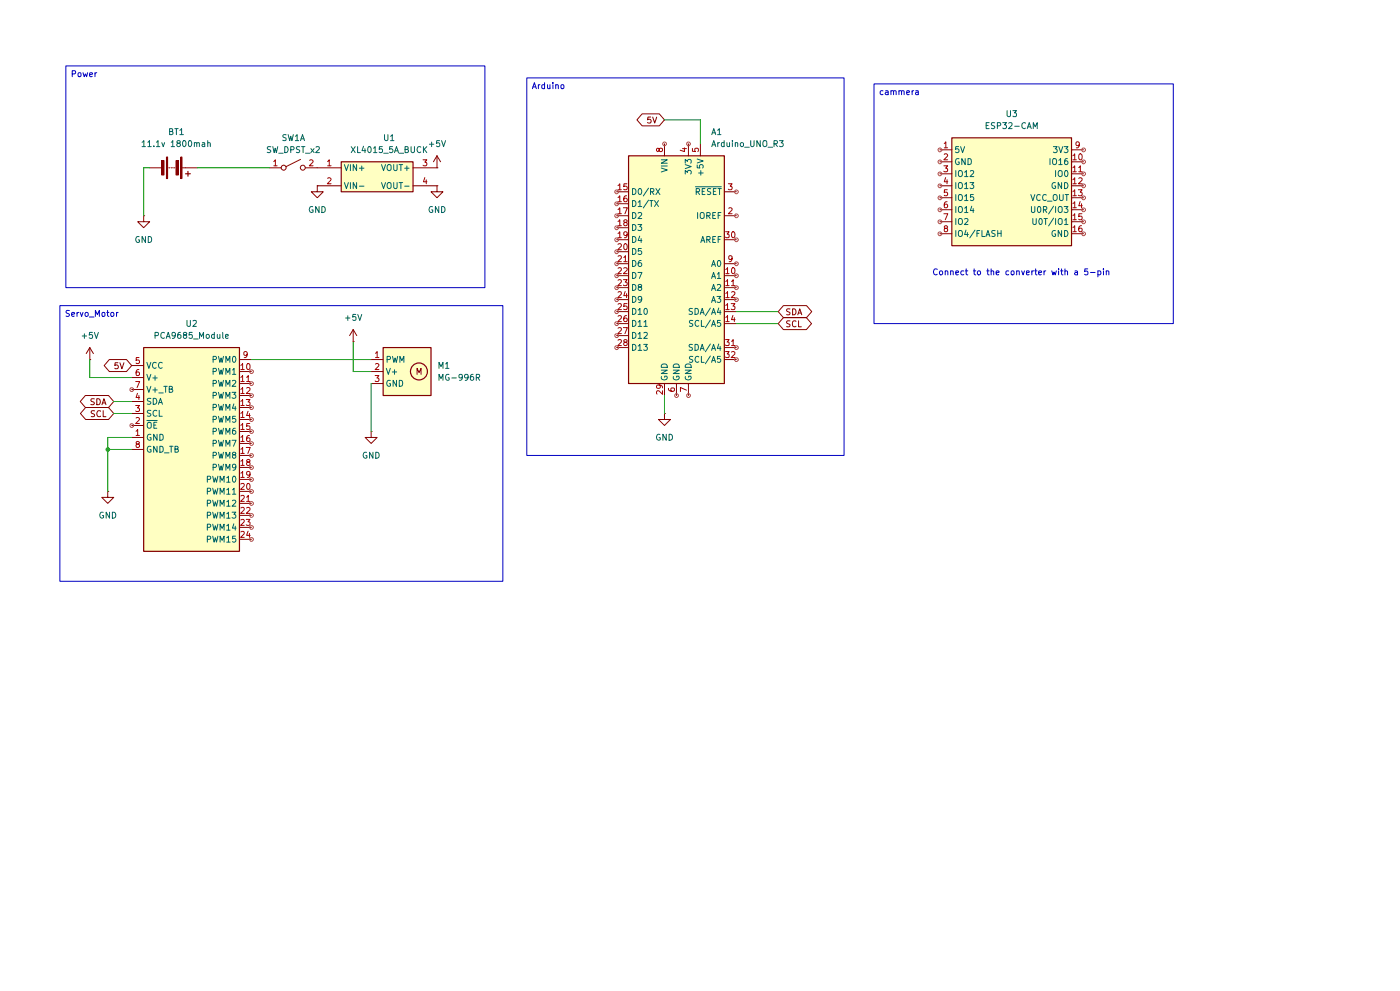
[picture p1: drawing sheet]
(kicad_sch
 (version 20231120)
 (generator "eeschema")
 (generator_version "8.0")
 (paper "A4")
 (lib_symbols
  (symbol "Converter:XL4015_SZH-PWSDF-036" (exclude_from_sim no) (in_bom yes) (on_board yes)
   (property "Reference" "U1" (at 0 12.7 0) (effects (font (size 1.27 1.27))))
   (property "Value" "XL4015_5A_BUCK" (at 0 10.16 0) (effects (font (size 1.27 1.27))))
   (property "Footprint" "" (at 0 0 0) (effects (font (size 1.27 1.27)) (hide yes)))
   (property "Datasheet" "https://www.icbanq.com/P008113848" (at 0 0 0) (effects (font (size 1.27 1.27)) (hide yes)))
   (property "Description" "XL4015 5A adjustable step-down buck converter w/ FND voltage display [SZH-PWSDF-036], Vin 4-38V, Vout 1.25-35V" (at 0 0 0) (effects (font (size 1.27 1.27)) (hide yes)))
   (symbol "XL4015_SZH-PWSDF-036_0_1"
    (rectangle (start -10.16 7.62) (end 5.08 1.27) (stroke (width 0.254) (type default)) (fill (type background))))
   (symbol "XL4015_SZH-PWSDF-036_1_1"
    (pin power_in line (at -15.24 6.35 0) (length 5.08) (name "VIN+" (effects (font (size 1.27 1.27)))) (number "1" (effects (font (size 1.27 1.27)))))
    (pin power_in line (at -15.24 2.54 0) (length 5.08) (name "VIN-" (effects (font (size 1.27 1.27)))) (number "2" (effects (font (size 1.27 1.27)))))
    (pin power_out line (at 10.16 6.35 180) (length 5.08) (name "VOUT+" (effects (font (size 1.27 1.27)))) (number "3" (effects (font (size 1.27 1.27)))))
    (pin power_out line (at 10.16 2.54 180) (length 5.08) (name "VOUT-" (effects (font (size 1.27 1.27)))) (number "4" (effects (font (size 1.27 1.27)))))))
  (symbol "Device:Battery"
   (pin_numbers hide)
   (pin_names
    (offset 0) hide) (exclude_from_sim no) (in_bom yes) (on_board yes)
   (property "Reference" "BT" (at 2.54 2.54 0) (effects (font (size 1.27 1.27)) (justify left)))
   (property "Value" "Battery" (at 2.54 0 0) (effects (font (size 1.27 1.27)) (justify left)))
   (property "Footprint" "" (at 0 1.524 90) (effects (font (size 1.27 1.27)) (hide yes)))
   (property "Datasheet" "~" (at 0 1.524 90) (effects (font (size 1.27 1.27)) (hide yes)))
   (property "Description" "Multiple-cell battery" (at 0 0 0) (effects (font (size 1.27 1.27)) (hide yes)))
   (symbol "Battery_0_1"
    (rectangle (start -2.286 -1.27) (end 2.286 -1.524) (stroke (width 0) (type default)) (fill (type outline)))
    (rectangle (start -2.286 1.778) (end 2.286 1.524) (stroke (width 0) (type default)) (fill (type outline)))
    (rectangle (start -1.524 -2.032) (end 1.524 -2.54) (stroke (width 0) (type default)) (fill (type outline)))
    (rectangle (start -1.524 1.016) (end 1.524 0.508) (stroke (width 0) (type default)) (fill (type outline)))
    (polyline (pts (xy 0 -1.016) (xy 0 -0.762)) (stroke (width 0) (type default)) (fill (type none)))
    (polyline (pts (xy 0 -0.508) (xy 0 -0.254)) (stroke (width 0) (type default)) (fill (type none)))
    (polyline (pts (xy 0 0) (xy 0 0.254)) (stroke (width 0) (type default)) (fill (type none)))
    (polyline (pts (xy 0 1.778) (xy 0 2.54)) (stroke (width 0) (type default)) (fill (type none)))
    (polyline (pts (xy 0.762 3.048) (xy 1.778 3.048)) (stroke (width 0.254) (type default)) (fill (type none)))
    (polyline (pts (xy 1.27 3.556) (xy 1.27 2.54)) (stroke (width 0.254) (type default)) (fill (type none))))
   (symbol "Battery_1_1"
    (pin passive line (at 0 5.08 270) (length 2.54) (name "+" (effects (font (size 1.27 1.27)))) (number "1" (effects (font (size 1.27 1.27)))))
    (pin passive line (at 0 -5.08 90) (length 2.54) (name "-" (effects (font (size 1.27 1.27)))) (number "2" (effects (font (size 1.27 1.27)))))))
  (symbol "ESP32-CAM:ESP32-CAM" (exclude_from_sim no) (in_bom yes) (on_board yes)
   (property "Reference" "U" (at -12.7 13.97 0) (effects (font (size 1.27 1.27)) (justify left)))
   (property "Value" "ESP32-CAM" (at -12.7 -13.97 0) (effects (font (size 1.27 1.27)) (justify left)))
   (property "Footprint" "" (at 0 0 0) (effects (font (size 1.27 1.27)) (hide yes)))
   (property "Datasheet" "" (at 0 0 0) (effects (font (size 1.27 1.27)) (hide yes)))
   (property "Description" "AI-Thinker ESP32-CAM module, 2x8 header. Power input on 5V pin; VCC pin is an output" (at 0 0 0) (effects (font (size 1.27 1.27)) (hide yes)))
   (symbol "ESP32-CAM_0_1"
    (rectangle (start -12.7 11.43) (end 12.7 -11.43) (stroke (width 0.254) (type default)) (fill (type background))))
   (symbol "ESP32-CAM_1_1"
    (pin power_in line (at -15.24 8.89 0) (length 2.54) (name "5V" (effects (font (size 1.27 1.27)))) (number "1" (effects (font (size 1.27 1.27)))))
    (pin bidirectional line (at 15.24 6.35 180) (length 2.54) (name "IO16" (effects (font (size 1.27 1.27)))) (number "10" (effects (font (size 1.27 1.27)))))
    (pin bidirectional line (at 15.24 3.81 180) (length 2.54) (name "IO0" (effects (font (size 1.27 1.27)))) (number "11" (effects (font (size 1.27 1.27)))))
    (pin power_in line (at 15.24 1.27 180) (length 2.54) (name "GND" (effects (font (size 1.27 1.27)))) (number "12" (effects (font (size 1.27 1.27)))))
    (pin power_out line (at 15.24 -1.27 180) (length 2.54) (name "VCC_OUT" (effects (font (size 1.27 1.27)))) (number "13" (effects (font (size 1.27 1.27)))))
    (pin input line (at 15.24 -3.81 180) (length 2.54) (name "U0R/IO3" (effects (font (size 1.27 1.27)))) (number "14" (effects (font (size 1.27 1.27)))))
    (pin output line (at 15.24 -6.35 180) (length 2.54) (name "U0T/IO1" (effects (font (size 1.27 1.27)))) (number "15" (effects (font (size 1.27 1.27)))))
    (pin power_in line (at 15.24 -8.89 180) (length 2.54) (name "GND" (effects (font (size 1.27 1.27)))) (number "16" (effects (font (size 1.27 1.27)))))
    (pin power_in line (at -15.24 6.35 0) (length 2.54) (name "GND" (effects (font (size 1.27 1.27)))) (number "2" (effects (font (size 1.27 1.27)))))
    (pin bidirectional line (at -15.24 3.81 0) (length 2.54) (name "IO12" (effects (font (size 1.27 1.27)))) (number "3" (effects (font (size 1.27 1.27)))))
    (pin bidirectional line (at -15.24 1.27 0) (length 2.54) (name "IO13" (effects (font (size 1.27 1.27)))) (number "4" (effects (font (size 1.27 1.27)))))
    (pin bidirectional line (at -15.24 -1.27 0) (length 2.54) (name "IO15" (effects (font (size 1.27 1.27)))) (number "5" (effects (font (size 1.27 1.27)))))
    (pin bidirectional line (at -15.24 -3.81 0) (length 2.54) (name "IO14" (effects (font (size 1.27 1.27)))) (number "6" (effects (font (size 1.27 1.27)))))
    (pin bidirectional line (at -15.24 -6.35 0) (length 2.54) (name "IO2" (effects (font (size 1.27 1.27)))) (number "7" (effects (font (size 1.27 1.27)))))
    (pin bidirectional line (at -15.24 -8.89 0) (length 2.54) (name "IO4/FLASH" (effects (font (size 1.27 1.27)))) (number "8" (effects (font (size 1.27 1.27)))))
    (pin power_in line (at 15.24 8.89 180) (length 2.54) (name "3V3" (effects (font (size 1.27 1.27)))) (number "9" (effects (font (size 1.27 1.27)))))))
  (symbol "FT6325M-360:FT6325M-360" (exclude_from_sim no) (in_bom yes) (on_board yes)
   (property "Reference" "M" (at 0 7.62 0) (effects (font (size 1.27 1.27))))
   (property "Value" "FT6325M-360" (at 0 -7.62 0) (effects (font (size 1.27 1.27))))
   (property "Footprint" "Connector_PinHeader_2.54mm:PinHeader_1x03_P2.54mm_Vertical" (at 0 -10.16 0) (effects (font (size 1.27 1.27)) (hide yes)))
   (property "Datasheet" "https://www.robotshop.com/products/feetech-360-degrees-digital-servo-74v-25kg-cm-ft6325m" (at 0 -12.7 0) (effects (font (size 1.27 1.27)) (hide yes)))
   (property "Description" "Feetech FT6325M 360deg digital servo, 6-8.4V, PWM 500-2500us (1500us center/stop), 3-wire JR connector" (at 0 0 0) (effects (font (size 1.27 1.27)) (hide yes)))
   (symbol "FT6325M-360_0_1"
    (rectangle (start -5.08 5.08) (end 5.08 -5.08) (stroke (width 0.254) (type default)) (fill (type background)))
    (circle (center 2.54 0) (radius 1.778) (stroke (width 0.254) (type default)) (fill (type none)))
    (text "M" (at 2.54 0 0) (effects (font (size 1.27 1.27)))))
   (symbol "FT6325M-360_1_1"
    (pin input line (at -7.62 2.54 0) (length 2.54) (name "PWM" (effects (font (size 1.27 1.27)))) (number "1" (effects (font (size 1.27 1.27)))))
    (pin power_in line (at -7.62 0 0) (length 2.54) (name "V+" (effects (font (size 1.27 1.27)))) (number "2" (effects (font (size 1.27 1.27)))))
    (pin power_in line (at -7.62 -2.54 0) (length 2.54) (name "GND" (effects (font (size 1.27 1.27)))) (number "3" (effects (font (size 1.27 1.27)))))))
  (symbol "MCU_Module:Arduino_UNO_R3" (exclude_from_sim no) (in_bom yes) (on_board yes)
   (property "Reference" "A" (at -10.16 23.495 0) (effects (font (size 1.27 1.27)) (justify left bottom)))
   (property "Value" "Arduino_UNO_R3" (at 5.08 -26.67 0) (effects (font (size 1.27 1.27)) (justify left top)))
   (property "Footprint" "Module:Arduino_UNO_R3" (at 0 0 0) (effects (font (size 1.27 1.27)
    (italic yes)) (hide yes)))
   (property "Datasheet" "https://www.arduino.cc/en/Main/arduinoBoardUno" (at 0 0 0) (effects (font (size 1.27 1.27)) (hide yes)))
   (property "Description" "Arduino UNO Microcontroller Module, release 3" (at 0 0 0) (effects (font (size 1.27 1.27)) (hide yes)))
   (symbol "Arduino_UNO_R3_0_1"
    (rectangle (start -10.16 22.86) (end 10.16 -25.4) (stroke (width 0.254) (type default)) (fill (type background))))
   (symbol "Arduino_UNO_R3_1_1"
    (pin no_connect line (at -10.16 -20.32 0) (length 2.54) hide (name "NC" (effects (font (size 1.27 1.27)))) (number "1" (effects (font (size 1.27 1.27)))))
    (pin bidirectional line (at 12.7 -2.54 180) (length 2.54) (name "A1" (effects (font (size 1.27 1.27)))) (number "10" (effects (font (size 1.27 1.27)))))
    (pin bidirectional line (at 12.7 -5.08 180) (length 2.54) (name "A2" (effects (font (size 1.27 1.27)))) (number "11" (effects (font (size 1.27 1.27)))))
    (pin bidirectional line (at 12.7 -7.62 180) (length 2.54) (name "A3" (effects (font (size 1.27 1.27)))) (number "12" (effects (font (size 1.27 1.27)))))
    (pin bidirectional line (at 12.7 -10.16 180) (length 2.54) (name "SDA/A4" (effects (font (size 1.27 1.27)))) (number "13" (effects (font (size 1.27 1.27)))))
    (pin bidirectional line (at 12.7 -12.7 180) (length 2.54) (name "SCL/A5" (effects (font (size 1.27 1.27)))) (number "14" (effects (font (size 1.27 1.27)))))
    (pin bidirectional line (at -12.7 15.24 0) (length 2.54) (name "D0/RX" (effects (font (size 1.27 1.27)))) (number "15" (effects (font (size 1.27 1.27)))))
    (pin bidirectional line (at -12.7 12.7 0) (length 2.54) (name "D1/TX" (effects (font (size 1.27 1.27)))) (number "16" (effects (font (size 1.27 1.27)))))
    (pin bidirectional line (at -12.7 10.16 0) (length 2.54) (name "D2" (effects (font (size 1.27 1.27)))) (number "17" (effects (font (size 1.27 1.27)))))
    (pin bidirectional line (at -12.7 7.62 0) (length 2.54) (name "D3" (effects (font (size 1.27 1.27)))) (number "18" (effects (font (size 1.27 1.27)))))
    (pin bidirectional line (at -12.7 5.08 0) (length 2.54) (name "D4" (effects (font (size 1.27 1.27)))) (number "19" (effects (font (size 1.27 1.27)))))
    (pin output line (at 12.7 10.16 180) (length 2.54) (name "IOREF" (effects (font (size 1.27 1.27)))) (number "2" (effects (font (size 1.27 1.27)))))
    (pin bidirectional line (at -12.7 2.54 0) (length 2.54) (name "D5" (effects (font (size 1.27 1.27)))) (number "20" (effects (font (size 1.27 1.27)))))
    (pin bidirectional line (at -12.7 0 0) (length 2.54) (name "D6" (effects (font (size 1.27 1.27)))) (number "21" (effects (font (size 1.27 1.27)))))
    (pin bidirectional line (at -12.7 -2.54 0) (length 2.54) (name "D7" (effects (font (size 1.27 1.27)))) (number "22" (effects (font (size 1.27 1.27)))))
    (pin bidirectional line (at -12.7 -5.08 0) (length 2.54) (name "D8" (effects (font (size 1.27 1.27)))) (number "23" (effects (font (size 1.27 1.27)))))
    (pin bidirectional line (at -12.7 -7.62 0) (length 2.54) (name "D9" (effects (font (size 1.27 1.27)))) (number "24" (effects (font (size 1.27 1.27)))))
    (pin bidirectional line (at -12.7 -10.16 0) (length 2.54) (name "D10" (effects (font (size 1.27 1.27)))) (number "25" (effects (font (size 1.27 1.27)))))
    (pin bidirectional line (at -12.7 -12.7 0) (length 2.54) (name "D11" (effects (font (size 1.27 1.27)))) (number "26" (effects (font (size 1.27 1.27)))))
    (pin bidirectional line (at -12.7 -15.24 0) (length 2.54) (name "D12" (effects (font (size 1.27 1.27)))) (number "27" (effects (font (size 1.27 1.27)))))
    (pin bidirectional line (at -12.7 -17.78 0) (length 2.54) (name "D13" (effects (font (size 1.27 1.27)))) (number "28" (effects (font (size 1.27 1.27)))))
    (pin power_in line (at -2.54 -27.94 90) (length 2.54) (name "GND" (effects (font (size 1.27 1.27)))) (number "29" (effects (font (size 1.27 1.27)))))
    (pin input line (at 12.7 15.24 180) (length 2.54) (name "~{RESET}" (effects (font (size 1.27 1.27)))) (number "3" (effects (font (size 1.27 1.27)))))
    (pin input line (at 12.7 5.08 180) (length 2.54) (name "AREF" (effects (font (size 1.27 1.27)))) (number "30" (effects (font (size 1.27 1.27)))))
    (pin bidirectional line (at 12.7 -17.78 180) (length 2.54) (name "SDA/A4" (effects (font (size 1.27 1.27)))) (number "31" (effects (font (size 1.27 1.27)))))
    (pin bidirectional line (at 12.7 -20.32 180) (length 2.54) (name "SCL/A5" (effects (font (size 1.27 1.27)))) (number "32" (effects (font (size 1.27 1.27)))))
    (pin power_out line (at 2.54 25.4 270) (length 2.54) (name "3V3" (effects (font (size 1.27 1.27)))) (number "4" (effects (font (size 1.27 1.27)))))
    (pin power_out line (at 5.08 25.4 270) (length 2.54) (name "+5V" (effects (font (size 1.27 1.27)))) (number "5" (effects (font (size 1.27 1.27)))))
    (pin power_in line (at 0 -27.94 90) (length 2.54) (name "GND" (effects (font (size 1.27 1.27)))) (number "6" (effects (font (size 1.27 1.27)))))
    (pin power_in line (at 2.54 -27.94 90) (length 2.54) (name "GND" (effects (font (size 1.27 1.27)))) (number "7" (effects (font (size 1.27 1.27)))))
    (pin power_in line (at -2.54 25.4 270) (length 2.54) (name "VIN" (effects (font (size 1.27 1.27)))) (number "8" (effects (font (size 1.27 1.27)))))
    (pin bidirectional line (at 12.7 0 180) (length 2.54) (name "A0" (effects (font (size 1.27 1.27)))) (number "9" (effects (font (size 1.27 1.27)))))))
  (symbol "PCA9685_Module:PCA9685_Module" (exclude_from_sim no) (in_bom yes) (on_board yes)
   (property "Reference" "U" (at -10.16 24.13 0) (effects (font (size 1.27 1.27)) (justify left)))
   (property "Value" "PCA9685_Module" (at -10.16 -24.13 0) (effects (font (size 1.27 1.27)) (justify left)))
   (property "Footprint" "" (at 0 0 0) (effects (font (size 1.27 1.27)) (hide yes)))
   (property "Datasheet" "https://learn.adafruit.com/16-channel-pwm-servo-driver" (at 0 0 0) (effects (font (size 1.27 1.27)) (hide yes)))
   (property "Description" "PCA9685 16-channel 12-bit PWM/servo driver breakout. VCC 3-5V logic, V+ servo power (5-6V recommended), I2C addr 0x40 default" (at 0 0 0) (effects (font (size 1.27 1.27)) (hide yes)))
   (symbol "PCA9685_Module_0_1"
    (rectangle (start -10.16 21.59) (end 10.16 -21.59) (stroke (width 0.254) (type default)) (fill (type background))))
   (symbol "PCA9685_Module_1_1"
    (pin power_in line (at -12.7 2.54 0) (length 2.54) (name "GND" (effects (font (size 1.27 1.27)))) (number "1" (effects (font (size 1.27 1.27)))))
    (pin output line (at 12.7 16.51 180) (length 2.54) (name "PWM1" (effects (font (size 1.27 1.27)))) (number "10" (effects (font (size 1.27 1.27)))))
    (pin output line (at 12.7 13.97 180) (length 2.54) (name "PWM2" (effects (font (size 1.27 1.27)))) (number "11" (effects (font (size 1.27 1.27)))))
    (pin output line (at 12.7 11.43 180) (length 2.54) (name "PWM3" (effects (font (size 1.27 1.27)))) (number "12" (effects (font (size 1.27 1.27)))))
    (pin output line (at 12.7 8.89 180) (length 2.54) (name "PWM4" (effects (font (size 1.27 1.27)))) (number "13" (effects (font (size 1.27 1.27)))))
    (pin output line (at 12.7 6.35 180) (length 2.54) (name "PWM5" (effects (font (size 1.27 1.27)))) (number "14" (effects (font (size 1.27 1.27)))))
    (pin output line (at 12.7 3.81 180) (length 2.54) (name "PWM6" (effects (font (size 1.27 1.27)))) (number "15" (effects (font (size 1.27 1.27)))))
    (pin output line (at 12.7 1.27 180) (length 2.54) (name "PWM7" (effects (font (size 1.27 1.27)))) (number "16" (effects (font (size 1.27 1.27)))))
    (pin output line (at 12.7 -1.27 180) (length 2.54) (name "PWM8" (effects (font (size 1.27 1.27)))) (number "17" (effects (font (size 1.27 1.27)))))
    (pin output line (at 12.7 -3.81 180) (length 2.54) (name "PWM9" (effects (font (size 1.27 1.27)))) (number "18" (effects (font (size 1.27 1.27)))))
    (pin output line (at 12.7 -6.35 180) (length 2.54) (name "PWM10" (effects (font (size 1.27 1.27)))) (number "19" (effects (font (size 1.27 1.27)))))
    (pin input line (at -12.7 5.08 0) (length 2.54) (name "~{OE}" (effects (font (size 1.27 1.27)))) (number "2" (effects (font (size 1.27 1.27)))))
    (pin output line (at 12.7 -8.89 180) (length 2.54) (name "PWM11" (effects (font (size 1.27 1.27)))) (number "20" (effects (font (size 1.27 1.27)))))
    (pin output line (at 12.7 -11.43 180) (length 2.54) (name "PWM12" (effects (font (size 1.27 1.27)))) (number "21" (effects (font (size 1.27 1.27)))))
    (pin output line (at 12.7 -13.97 180) (length 2.54) (name "PWM13" (effects (font (size 1.27 1.27)))) (number "22" (effects (font (size 1.27 1.27)))))
    (pin output line (at 12.7 -16.51 180) (length 2.54) (name "PWM14" (effects (font (size 1.27 1.27)))) (number "23" (effects (font (size 1.27 1.27)))))
    (pin output line (at 12.7 -19.05 180) (length 2.54) (name "PWM15" (effects (font (size 1.27 1.27)))) (number "24" (effects (font (size 1.27 1.27)))))
    (pin input line (at -12.7 7.62 0) (length 2.54) (name "SCL" (effects (font (size 1.27 1.27)))) (number "3" (effects (font (size 1.27 1.27)))))
    (pin bidirectional line (at -12.7 10.16 0) (length 2.54) (name "SDA" (effects (font (size 1.27 1.27)))) (number "4" (effects (font (size 1.27 1.27)))))
    (pin power_in line (at -12.7 17.78 0) (length 2.54) (name "VCC" (effects (font (size 1.27 1.27)))) (number "5" (effects (font (size 1.27 1.27)))))
    (pin power_in line (at -12.7 15.24 0) (length 2.54) (name "V+" (effects (font (size 1.27 1.27)))) (number "6" (effects (font (size 1.27 1.27)))))
    (pin power_in line (at -12.7 12.7 0) (length 2.54) (name "V+_TB" (effects (font (size 1.27 1.27)))) (number "7" (effects (font (size 1.27 1.27)))))
    (pin power_in line (at -12.7 0 0) (length 2.54) (name "GND_TB" (effects (font (size 1.27 1.27)))) (number "8" (effects (font (size 1.27 1.27)))))
    (pin output line (at 12.7 19.05 180) (length 2.54) (name "PWM0" (effects (font (size 1.27 1.27)))) (number "9" (effects (font (size 1.27 1.27)))))))
  (symbol "Switch:SW_DPST_x2"
   (pin_names
    (offset 0) hide) (exclude_from_sim no) (in_bom yes) (on_board yes)
   (property "Reference" "SW" (at 0 3.175 0) (effects (font (size 1.27 1.27))))
   (property "Value" "SW_DPST_x2" (at 0 -2.54 0) (effects (font (size 1.27 1.27))))
   (property "Footprint" "" (at 0 0 0) (effects (font (size 1.27 1.27)) (hide yes)))
   (property "Datasheet" "~" (at 0 0 0) (effects (font (size 1.27 1.27)) (hide yes)))
   (property "Description" "Single Pole Single Throw (SPST) switch, separate symbol" (at 0 0 0) (effects (font (size 1.27 1.27)) (hide yes)))
   (symbol "SW_DPST_x2_0_0"
    (circle (center -2.032 0) (radius 0.508) (stroke (width 0) (type default)) (fill (type none)))
    (polyline (pts (xy -1.524 0.254) (xy 1.524 1.778)) (stroke (width 0) (type default)) (fill (type none)))
    (circle (center 2.032 0) (radius 0.508) (stroke (width 0) (type default)) (fill (type none))))
   (symbol "SW_DPST_x2_1_1"
    (pin passive line (at -5.08 0 0) (length 2.54) (name "A" (effects (font (size 1.27 1.27)))) (number "1" (effects (font (size 1.27 1.27)))))
    (pin passive line (at 5.08 0 180) (length 2.54) (name "B" (effects (font (size 1.27 1.27)))) (number "2" (effects (font (size 1.27 1.27))))))
   (symbol "SW_DPST_x2_2_1"
    (pin passive line (at -5.08 0 0) (length 2.54) (name "A" (effects (font (size 1.27 1.27)))) (number "3" (effects (font (size 1.27 1.27)))))
    (pin passive line (at 5.08 0 180) (length 2.54) (name "B" (effects (font (size 1.27 1.27)))) (number "4" (effects (font (size 1.27 1.27)))))))
  (symbol "power:+5V"
   (power)
   (pin_numbers hide)
   (pin_names
    (offset 0) hide) (exclude_from_sim no) (in_bom yes) (on_board yes)
   (property "Reference" "#PWR" (at 0 -3.81 0) (effects (font (size 1.27 1.27)) (hide yes)))
   (property "Value" "+5V" (at 0 3.556 0) (effects (font (size 1.27 1.27))))
   (property "Footprint" "" (at 0 0 0) (effects (font (size 1.27 1.27)) (hide yes)))
   (property "Datasheet" "" (at 0 0 0) (effects (font (size 1.27 1.27)) (hide yes)))
   (property "Description" "Power symbol creates a global label with name \"+5V\"" (at 0 0 0) (effects (font (size 1.27 1.27)) (hide yes)))
   (symbol "+5V_0_1"
    (polyline (pts (xy -0.762 1.27) (xy 0 2.54)) (stroke (width 0) (type default)) (fill (type none)))
    (polyline (pts (xy 0 0) (xy 0 2.54)) (stroke (width 0) (type default)) (fill (type none)))
    (polyline (pts (xy 0 2.54) (xy 0.762 1.27)) (stroke (width 0) (type default)) (fill (type none))))
   (symbol "+5V_1_1"
    (pin power_in line (at 0 0 90) (length 0) (name "~" (effects (font (size 1.27 1.27)))) (number "1" (effects (font (size 1.27 1.27)))))))
  (symbol "power:GND"
   (power)
   (pin_numbers hide)
   (pin_names
    (offset 0) hide) (exclude_from_sim no) (in_bom yes) (on_board yes)
   (property "Reference" "#PWR" (at 0 -6.35 0) (effects (font (size 1.27 1.27)) (hide yes)))
   (property "Value" "GND" (at 0 -3.81 0) (effects (font (size 1.27 1.27))))
   (property "Footprint" "" (at 0 0 0) (effects (font (size 1.27 1.27)) (hide yes)))
   (property "Datasheet" "" (at 0 0 0) (effects (font (size 1.27 1.27)) (hide yes)))
   (property "Description" "Power symbol creates a global label with name \"GND\" , ground" (at 0 0 0) (effects (font (size 1.27 1.27)) (hide yes)))
   (symbol "GND_0_1"
    (polyline (pts (xy 0 0) (xy 0 -1.27) (xy 1.27 -1.27) (xy 0 -2.54) (xy -1.27 -1.27) (xy 0 -1.27)) (stroke (width 0) (type default)) (fill (type none))))
   (symbol "GND_1_1"
    (pin power_in line (at 0 0 270) (length 0) (name "~" (effects (font (size 1.27 1.27)))) (number "1" (effects (font (size 1.27 1.27))))))))
 (junction
  (at 22.86 95.25)
  (diameter 0)
  (color 0 0 0 0))
 (wire
  (pts (xy 53.34 76.2) (xy 78.74 76.2))
  (stroke (width 0) (type default)))
 (wire
  (pts (xy 22.86 95.25) (xy 27.94 95.25))
  (stroke (width 0) (type default)))
 (wire
  (pts (xy 74.93 72.39) (xy 74.93 78.74))
  (stroke (width 0) (type default)))
 (wire
  (pts (xy 27.94 92.71) (xy 22.86 92.71))
  (stroke (width 0) (type default)))
 (wire
  (pts (xy 19.05 76.2) (xy 19.05 80.01))
  (stroke (width 0) (type default)))
 (wire
  (pts (xy 22.86 104.14) (xy 22.86 95.25))
  (stroke (width 0) (type default)))
 (wire
  (pts (xy 24.13 87.63) (xy 27.94 87.63))
  (stroke (width 0) (type default)))
 (wire
  (pts (xy 41.91 35.56) (xy 57.15 35.56))
  (stroke (width 0) (type default)))
 (wire
  (pts (xy 30.48 45.72) (xy 30.48 35.56))
  (stroke (width 0) (type default)))
 (wire
  (pts (xy 156.21 66.04) (xy 165.1 66.04))
  (stroke (width 0) (type default)))
 (wire
  (pts (xy 140.97 87.63) (xy 140.97 83.82))
  (stroke (width 0) (type default)))
 (wire
  (pts (xy 24.13 85.09) (xy 27.94 85.09))
  (stroke (width 0) (type default)))
 (wire
  (pts (xy 19.05 80.01) (xy 27.94 80.01))
  (stroke (width 0) (type default)))
 (wire
  (pts (xy 156.21 68.58) (xy 165.1 68.58))
  (stroke (width 0) (type default)))
 (wire
  (pts (xy 74.93 78.74) (xy 78.74 78.74))
  (stroke (width 0) (type default)))
 (wire
  (pts (xy 78.74 81.28) (xy 78.74 91.44))
  (stroke (width 0) (type default)))
 (wire
  (pts (xy 22.86 92.71) (xy 22.86 95.25))
  (stroke (width 0) (type default)))
 (wire
  (pts (xy 30.48 35.56) (xy 31.75 35.56))
  (stroke (width 0) (type default)))
 (wire
  (pts (xy 148.59 25.4) (xy 148.59 30.48))
  (stroke (width 0) (type default)))
 (wire
  (pts (xy 140.97 25.4) (xy 148.59 25.4))
  (stroke (width 0) (type default)))
 (text_box "Arduino"
  (exclude_from_sim no)
  (at 111.76 16.51 0)
  (size 67.31 80.01)
  (stroke (width 0) (type default))
  (fill (type none))
  (effects (font (size 1.27 1.27)) (justify left top)))
 (text_box "cammera"
  (exclude_from_sim no)
  (at 185.42 17.78 0)
  (size 63.5 50.8)
  (stroke (width 0) (type default))
  (fill (type none))
  (effects (font (size 1.27 1.27)) (justify left top)))
 (text_box "Servo_Motor"
  (exclude_from_sim no)
  (at 12.7 64.77 0)
  (size 93.98 58.42)
  (stroke (width 0) (type default))
  (fill (type none))
  (effects (font (size 1.27 1.27)) (justify left top)))
 (text_box "Power"
  (exclude_from_sim no)
  (at 13.97 13.97 0)
  (size 88.9 46.99)
  (stroke (width 0) (type default))
  (fill (type none))
  (effects (font (size 1.27 1.27)) (justify left top)))
 (text "Connect to the converter with a 5-pin"
  (exclude_from_sim no)
  (at 216.662 57.912 0)
  (effects (font (size 1.27 1.27))))
 (global_label "5V"
  (shape bidirectional)
  (at 27.94 77.47 180)
  (fields_autoplaced yes)
  (effects (font (size 1.27 1.27)) (justify right))
  (property "Intersheetrefs" "${INTERSHEET_REFS}" (at 21.5454 77.47 0) (effects (font (size 1.27 1.27)) (justify right) (hide yes))))
 (global_label "SCL"
  (shape bidirectional)
  (at 165.1 68.58 0)
  (fields_autoplaced yes)
  (effects (font (size 1.27 1.27)) (justify left))
  (property "Intersheetrefs" "${INTERSHEET_REFS}" (at 172.7041 68.58 0) (effects (font (size 1.27 1.27)) (justify left) (hide yes))))
 (global_label "SCL"
  (shape bidirectional)
  (at 24.13 87.63 180)
  (fields_autoplaced yes)
  (effects (font (size 1.27 1.27)) (justify right))
  (property "Intersheetrefs" "${INTERSHEET_REFS}" (at 16.5259 87.63 0) (effects (font (size 1.27 1.27)) (justify right) (hide yes))))
 (global_label "5V"
  (shape bidirectional)
  (at 140.97 25.4 180)
  (fields_autoplaced yes)
  (effects (font (size 1.27 1.27)) (justify right))
  (property "Intersheetrefs" "${INTERSHEET_REFS}" (at 134.5754 25.4 0) (effects (font (size 1.27 1.27)) (justify right) (hide yes))))
 (global_label "SDA"
  (shape bidirectional)
  (at 165.1 66.04 0)
  (fields_autoplaced yes)
  (effects (font (size 1.27 1.27)) (justify left))
  (property "Intersheetrefs" "${INTERSHEET_REFS}" (at 172.7646 66.04 0) (effects (font (size 1.27 1.27)) (justify left) (hide yes))))
 (global_label "SDA"
  (shape bidirectional)
  (at 24.13 85.09 180)
  (fields_autoplaced yes)
  (effects (font (size 1.27 1.27)) (justify right))
  (property "Intersheetrefs" "${INTERSHEET_REFS}" (at 16.4654 85.09 0) (effects (font (size 1.27 1.27)) (justify right) (hide yes))))
 (symbol
  (lib_id "MCU_Module:Arduino_UNO_R3")
  (at 143.51 55.88 0)
  (unit 1)
  (exclude_from_sim no)
  (in_bom yes)
  (on_board yes)
  (dnp no)
  (fields_autoplaced yes)
  (property "Reference" "A1" (at 150.7841 27.94 0) (effects (font (size 1.27 1.27)) (justify left)))
  (property "Value" "Arduino_UNO_R3" (at 150.7841 30.48 0) (effects (font (size 1.27 1.27)) (justify left)))
  (property "Footprint" "Module:Arduino_UNO_R3" (at 143.51 55.88 0) (effects (font (size 1.27 1.27)
    (italic yes)) (hide yes)))
  (property "Datasheet" "https://www.arduino.cc/en/Main/arduinoBoardUno" (at 143.51 55.88 0) (effects (font (size 1.27 1.27)) (hide yes)))
  (property "Description" "Arduino UNO Microcontroller Module, release 3" (at 143.51 55.88 0) (effects (font (size 1.27 1.27)) (hide yes)))
  (pin "19")
  (pin "15")
  (pin "3")
  (pin "2")
  (pin "26")
  (pin "10")
  (pin "4")
  (pin "32")
  (pin "21")
  (pin "8")
  (pin "14")
  (pin "22")
  (pin "1")
  (pin "12")
  (pin "28")
  (pin "20")
  (pin "18")
  (pin "11")
  (pin "27")
  (pin "5")
  (pin "30")
  (pin "31")
  (pin "25")
  (pin "29")
  (pin "24")
  (pin "13")
  (pin "16")
  (pin "17")
  (pin "7")
  (pin "23")
  (pin "6")
  (pin "9"))
 (symbol
  (lib_id "Device:Battery")
  (at 36.83 35.56 270)
  (unit 1)
  (exclude_from_sim no)
  (in_bom yes)
  (on_board yes)
  (dnp no)
  (fields_autoplaced yes)
  (property "Reference" "BT1" (at 37.4015 27.94 90) (effects (font (size 1.27 1.27))))
  (property "Value" "11.1v 1800mah" (at 37.4015 30.48 90) (effects (font (size 1.27 1.27))))
  (property "Footprint" "" (at 38.354 35.56 90) (effects (font (size 1.27 1.27)) (hide yes)))
  (property "Datasheet" "~" (at 38.354 35.56 90) (effects (font (size 1.27 1.27)) (hide yes)))
  (property "Description" "Multiple-cell battery" (at 36.83 35.56 0) (effects (font (size 1.27 1.27)) (hide yes)))
  (pin "1")
  (pin "2"))
 (symbol
  (lib_id "ESP32-CAM:ESP32-CAM")
  (at 214.63 40.64 0)
  (unit 1)
  (exclude_from_sim no)
  (in_bom yes)
  (on_board yes)
  (dnp no)
  (fields_autoplaced yes)
  (property "Reference" "U3" (at 214.63 24.13 0) (effects (font (size 1.27 1.27))))
  (property "Value" "ESP32-CAM" (at 214.63 26.67 0) (effects (font (size 1.27 1.27))))
  (property "Footprint" "" (at 214.63 40.64 0) (effects (font (size 1.27 1.27)) (hide yes)))
  (property "Datasheet" "" (at 214.63 40.64 0) (effects (font (size 1.27 1.27)) (hide yes)))
  (property "Description" "AI-Thinker ESP32-CAM module, 2x8 header. Power input on 5V pin; VCC pin is an output" (at 214.63 40.64 0) (effects (font (size 1.27 1.27)) (hide yes)))
  (pin "13")
  (pin "10")
  (pin "16")
  (pin "1")
  (pin "2")
  (pin "5")
  (pin "7")
  (pin "15")
  (pin "4")
  (pin "6")
  (pin "3")
  (pin "12")
  (pin "11")
  (pin "9")
  (pin "14")
  (pin "8"))
 (symbol
  (lib_id "power:+5V")
  (at 92.71 35.56 0)
  (unit 1)
  (exclude_from_sim no)
  (in_bom yes)
  (on_board yes)
  (dnp no)
  (fields_autoplaced yes)
  (property "Reference" "#PWR04" (at 92.71 39.37 0) (effects (font (size 1.27 1.27)) (hide yes)))
  (property "Value" "+5V" (at 92.71 30.48 0) (effects (font (size 1.27 1.27))))
  (property "Footprint" "" (at 92.71 35.56 0) (effects (font (size 1.27 1.27)) (hide yes)))
  (property "Datasheet" "" (at 92.71 35.56 0) (effects (font (size 1.27 1.27)) (hide yes)))
  (property "Description" "Power symbol creates a global label with name \"+5V\"" (at 92.71 35.56 0) (effects (font (size 1.27 1.27)) (hide yes)))
  (pin "1"))
 (symbol
  (lib_id "PCA9685_Module:PCA9685_Module")
  (at 40.64 95.25 0)
  (unit 1)
  (exclude_from_sim no)
  (in_bom yes)
  (on_board yes)
  (dnp no)
  (fields_autoplaced yes)
  (property "Reference" "U2" (at 40.64 68.58 0) (effects (font (size 1.27 1.27))))
  (property "Value" "PCA9685_Module" (at 40.64 71.12 0) (effects (font (size 1.27 1.27))))
  (property "Footprint" "" (at 40.64 95.25 0) (effects (font (size 1.27 1.27)) (hide yes)))
  (property "Datasheet" "https://learn.adafruit.com/16-channel-pwm-servo-driver" (at 40.64 95.25 0) (effects (font (size 1.27 1.27)) (hide yes)))
  (property "Description" "PCA9685 16-channel 12-bit PWM/servo driver breakout. VCC 3-5V logic, V+ servo power (5-6V recommended), I2C addr 0x40 default" (at 40.64 95.25 0) (effects (font (size 1.27 1.27)) (hide yes)))
  (pin "11")
  (pin "8")
  (pin "15")
  (pin "19")
  (pin "17")
  (pin "1")
  (pin "4")
  (pin "13")
  (pin "21")
  (pin "20")
  (pin "22")
  (pin "10")
  (pin "6")
  (pin "18")
  (pin "7")
  (pin "14")
  (pin "9")
  (pin "12")
  (pin "2")
  (pin "24")
  (pin "23")
  (pin "3")
  (pin "16")
  (pin "5"))
 (symbol
  (lib_id "power:+5V")
  (at 19.05 76.2 0)
  (unit 1)
  (exclude_from_sim no)
  (in_bom yes)
  (on_board yes)
  (dnp no)
  (fields_autoplaced yes)
  (property "Reference" "#PWR08" (at 19.05 80.01 0) (effects (font (size 1.27 1.27)) (hide yes)))
  (property "Value" "+5V" (at 19.05 71.12 0) (effects (font (size 1.27 1.27))))
  (property "Footprint" "" (at 19.05 76.2 0) (effects (font (size 1.27 1.27)) (hide yes)))
  (property "Datasheet" "" (at 19.05 76.2 0) (effects (font (size 1.27 1.27)) (hide yes)))
  (property "Description" "Power symbol creates a global label with name \"+5V\"" (at 19.05 76.2 0) (effects (font (size 1.27 1.27)) (hide yes)))
  (pin "1"))
 (symbol
  (lib_id "power:GND")
  (at 22.86 104.14 0)
  (unit 1)
  (exclude_from_sim no)
  (in_bom yes)
  (on_board yes)
  (dnp no)
  (fields_autoplaced yes)
  (property "Reference" "#PWR05" (at 22.86 110.49 0) (effects (font (size 1.27 1.27)) (hide yes)))
  (property "Value" "GND" (at 22.86 109.22 0) (effects (font (size 1.27 1.27))))
  (property "Footprint" "" (at 22.86 104.14 0) (effects (font (size 1.27 1.27)) (hide yes)))
  (property "Datasheet" "" (at 22.86 104.14 0) (effects (font (size 1.27 1.27)) (hide yes)))
  (property "Description" "Power symbol creates a global label with name \"GND\" , ground" (at 22.86 104.14 0) (effects (font (size 1.27 1.27)) (hide yes)))
  (pin "1"))
 (symbol
  (lib_id "power:GND")
  (at 92.71 39.37 0)
  (unit 1)
  (exclude_from_sim no)
  (in_bom yes)
  (on_board yes)
  (dnp no)
  (fields_autoplaced yes)
  (property "Reference" "#PWR03" (at 92.71 45.72 0) (effects (font (size 1.27 1.27)) (hide yes)))
  (property "Value" "GND" (at 92.71 44.45 0) (effects (font (size 1.27 1.27))))
  (property "Footprint" "" (at 92.71 39.37 0) (effects (font (size 1.27 1.27)) (hide yes)))
  (property "Datasheet" "" (at 92.71 39.37 0) (effects (font (size 1.27 1.27)) (hide yes)))
  (property "Description" "Power symbol creates a global label with name \"GND\" , ground" (at 92.71 39.37 0) (effects (font (size 1.27 1.27)) (hide yes)))
  (pin "1"))
 (symbol
  (lib_id "Converter:XL4015_SZH-PWSDF-036")
  (at 82.55 41.91 0)
  (unit 1)
  (exclude_from_sim no)
  (in_bom yes)
  (on_board yes)
  (dnp no)
  (fields_autoplaced yes)
  (property "Reference" "U1" (at 82.55 29.21 0) (effects (font (size 1.27 1.27))))
  (property "Value" "XL4015_5A_BUCK" (at 82.55 31.75 0) (effects (font (size 1.27 1.27))))
  (property "Footprint" "" (at 82.55 41.91 0) (effects (font (size 1.27 1.27)) (hide yes)))
  (property "Datasheet" "https://www.icbanq.com/P008113848" (at 82.55 41.91 0) (effects (font (size 1.27 1.27)) (hide yes)))
  (property "Description" "XL4015 5A adjustable step-down buck converter w/ FND voltage display [SZH-PWSDF-036], Vin 4-38V, Vout 1.25-35V" (at 82.55 41.91 0) (effects (font (size 1.27 1.27)) (hide yes)))
  (pin "4")
  (pin "1")
  (pin "2")
  (pin "3"))
 (symbol
  (lib_id "power:GND")
  (at 30.48 45.72 0)
  (unit 1)
  (exclude_from_sim no)
  (in_bom yes)
  (on_board yes)
  (dnp no)
  (fields_autoplaced yes)
  (property "Reference" "#PWR01" (at 30.48 52.07 0) (effects (font (size 1.27 1.27)) (hide yes)))
  (property "Value" "GND" (at 30.48 50.8 0) (effects (font (size 1.27 1.27))))
  (property "Footprint" "" (at 30.48 45.72 0) (effects (font (size 1.27 1.27)) (hide yes)))
  (property "Datasheet" "" (at 30.48 45.72 0) (effects (font (size 1.27 1.27)) (hide yes)))
  (property "Description" "Power symbol creates a global label with name \"GND\" , ground" (at 30.48 45.72 0) (effects (font (size 1.27 1.27)) (hide yes)))
  (pin "1"))
 (symbol
  (lib_id "power:GND")
  (at 67.31 39.37 0)
  (unit 1)
  (exclude_from_sim no)
  (in_bom yes)
  (on_board yes)
  (dnp no)
  (fields_autoplaced yes)
  (property "Reference" "#PWR02" (at 67.31 45.72 0) (effects (font (size 1.27 1.27)) (hide yes)))
  (property "Value" "GND" (at 67.31 44.45 0) (effects (font (size 1.27 1.27))))
  (property "Footprint" "" (at 67.31 39.37 0) (effects (font (size 1.27 1.27)) (hide yes)))
  (property "Datasheet" "" (at 67.31 39.37 0) (effects (font (size 1.27 1.27)) (hide yes)))
  (property "Description" "Power symbol creates a global label with name \"GND\" , ground" (at 67.31 39.37 0) (effects (font (size 1.27 1.27)) (hide yes)))
  (pin "1"))
 (symbol
  (lib_id "Switch:SW_DPST_x2")
  (at 62.23 35.56 0)
  (unit 1)
  (exclude_from_sim no)
  (in_bom yes)
  (on_board yes)
  (dnp no)
  (fields_autoplaced yes)
  (property "Reference" "SW1" (at 62.23 29.21 0) (effects (font (size 1.27 1.27))))
  (property "Value" "SW_DPST_x2" (at 62.23 31.75 0) (effects (font (size 1.27 1.27))))
  (property "Footprint" "" (at 62.23 35.56 0) (effects (font (size 1.27 1.27)) (hide yes)))
  (property "Datasheet" "~" (at 62.23 35.56 0) (effects (font (size 1.27 1.27)) (hide yes)))
  (property "Description" "Single Pole Single Throw (SPST) switch, separate symbol" (at 62.23 35.56 0) (effects (font (size 1.27 1.27)) (hide yes)))
  (pin "3")
  (pin "1")
  (pin "4")
  (pin "2"))
 (symbol
  (lib_id "power:GND")
  (at 78.74 91.44 0)
  (unit 1)
  (exclude_from_sim no)
  (in_bom yes)
  (on_board yes)
  (dnp no)
  (fields_autoplaced yes)
  (property "Reference" "#PWR06" (at 78.74 97.79 0) (effects (font (size 1.27 1.27)) (hide yes)))
  (property "Value" "GND" (at 78.74 96.52 0) (effects (font (size 1.27 1.27))))
  (property "Footprint" "" (at 78.74 91.44 0) (effects (font (size 1.27 1.27)) (hide yes)))
  (property "Datasheet" "" (at 78.74 91.44 0) (effects (font (size 1.27 1.27)) (hide yes)))
  (property "Description" "Power symbol creates a global label with name \"GND\" , ground" (at 78.74 91.44 0) (effects (font (size 1.27 1.27)) (hide yes)))
  (pin "1"))
 (symbol
  (lib_id "power:GND")
  (at 140.97 87.63 0)
  (unit 1)
  (exclude_from_sim no)
  (in_bom yes)
  (on_board yes)
  (dnp no)
  (fields_autoplaced yes)
  (property "Reference" "#PWR09" (at 140.97 93.98 0) (effects (font (size 1.27 1.27)) (hide yes)))
  (property "Value" "GND" (at 140.97 92.71 0) (effects (font (size 1.27 1.27))))
  (property "Footprint" "" (at 140.97 87.63 0) (effects (font (size 1.27 1.27)) (hide yes)))
  (property "Datasheet" "" (at 140.97 87.63 0) (effects (font (size 1.27 1.27)) (hide yes)))
  (property "Description" "Power symbol creates a global label with name \"GND\" , ground" (at 140.97 87.63 0) (effects (font (size 1.27 1.27)) (hide yes)))
  (pin "1"))
 (symbol
  (lib_id "power:+5V")
  (at 74.93 72.39 0)
  (unit 1)
  (exclude_from_sim no)
  (in_bom yes)
  (on_board yes)
  (dnp no)
  (fields_autoplaced yes)
  (property "Reference" "#PWR010" (at 74.93 76.2 0) (effects (font (size 1.27 1.27)) (hide yes)))
  (property "Value" "+5V" (at 74.93 67.31 0) (effects (font (size 1.27 1.27))))
  (property "Footprint" "" (at 74.93 72.39 0) (effects (font (size 1.27 1.27)) (hide yes)))
  (property "Datasheet" "" (at 74.93 72.39 0) (effects (font (size 1.27 1.27)) (hide yes)))
  (property "Description" "Power symbol creates a global label with name \"+5V\"" (at 74.93 72.39 0) (effects (font (size 1.27 1.27)) (hide yes)))
  (pin "1"))
 (symbol
  (lib_id "FT6325M-360:FT6325M-360")
  (at 86.36 78.74 0)
  (unit 1)
  (exclude_from_sim no)
  (in_bom yes)
  (on_board yes)
  (dnp no)
  (fields_autoplaced yes)
  (property "Reference" "M1" (at 92.71 77.4699 0) (effects (font (size 1.27 1.27)) (justify left)))
  (property "Value" "MG-996R" (at 92.71 80.0099 0) (effects (font (size 1.27 1.27)) (justify left)))
  (property "Footprint" "Connector_PinHeader_2.54mm:PinHeader_1x03_P2.54mm_Vertical" (at 86.36 88.9 0) (effects (font (size 1.27 1.27)) (hide yes)))
  (property "Datasheet" "https://www.robotshop.com/products/feetech-360-degrees-digital-servo-74v-25kg-cm-ft6325m" (at 86.36 91.44 0) (effects (font (size 1.27 1.27)) (hide yes)))
  (property "Description" "Feetech FT6325M 360deg digital servo, 6-8.4V, PWM 500-2500us (1500us center/stop), 3-wire JR connector" (at 86.36 78.74 0) (effects (font (size 1.27 1.27)) (hide yes)))
  (pin "2")
  (pin "1")
  (pin "3"))
 (sheet_instances
  (path ""
   (page "1"))))
